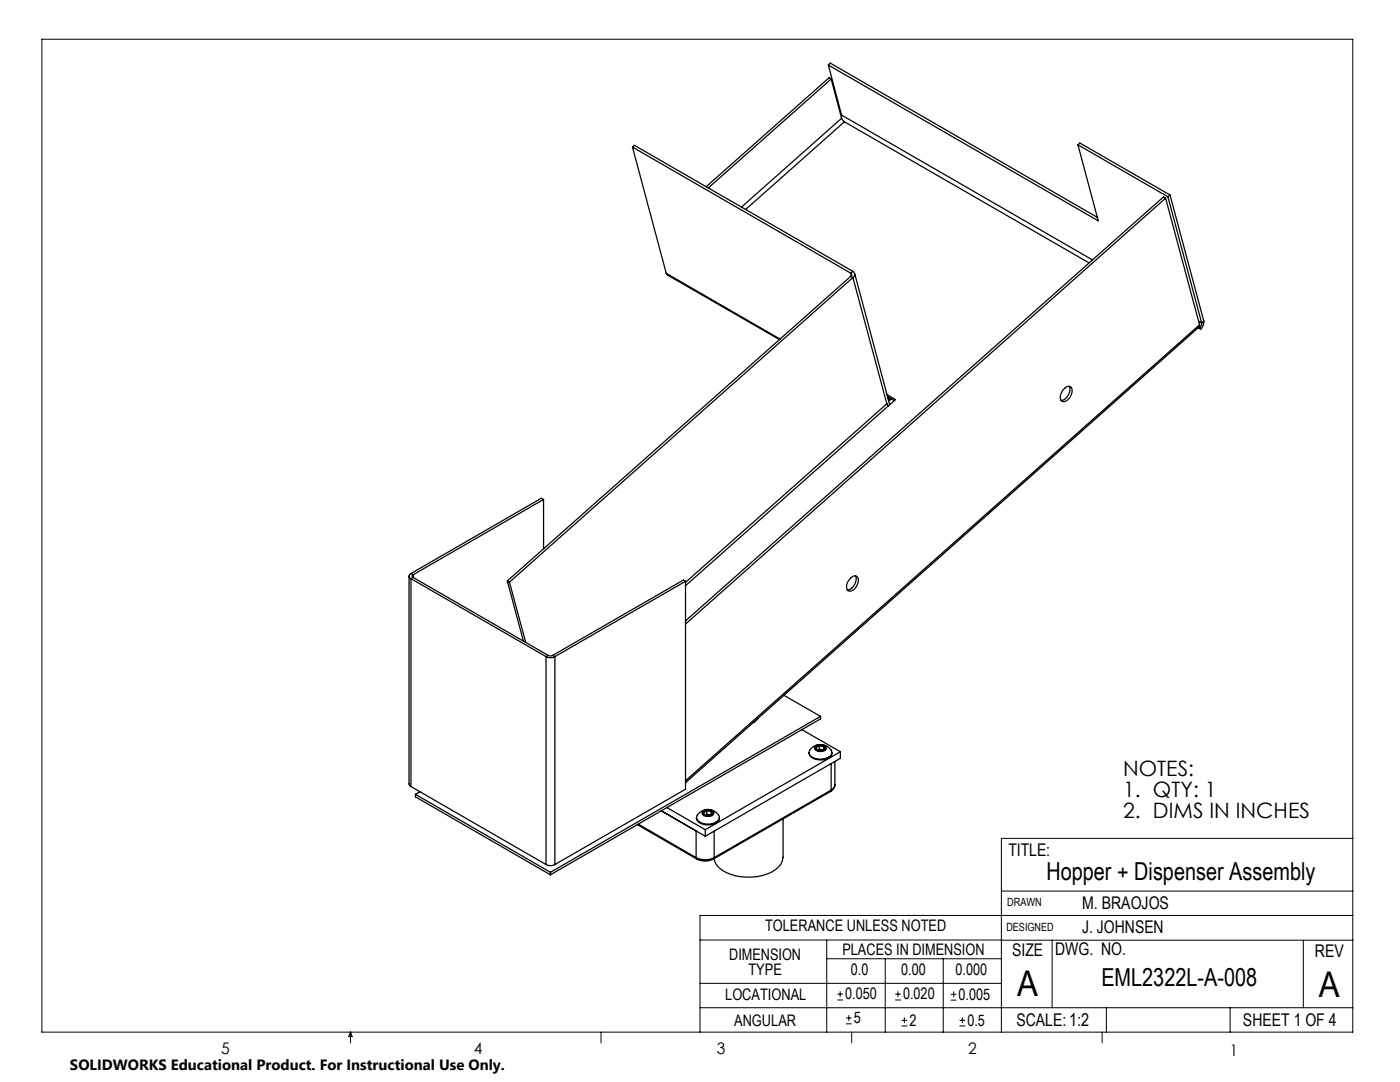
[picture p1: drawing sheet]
<svg xmlns="http://www.w3.org/2000/svg" width="279mm" height="216mm" viewBox="0 0 279 216" stroke-linecap="round" stroke-linejoin="round" font-family="sans-serif">
<g fill="none" stroke="#000" stroke-width=".2">
<path d="M8.4 7.8h261.6v198.2h-261.6zM199.8 177.8h70.2M270 167.3h-70.2v38.7M139.7 187.6h60.2M139.7 196.2h60.1M165 187.6v18.4M165 191.3h34.8M167.1 199.5h1.1M167.1 198.4h1.1M167.7 197.8v1.1M176.7 191.3v14.7M178.6 199.5h1.2"/>
<path d="M178.6 198.4h1.2M179.2 197.8v1.1M188.2 191.3v14.7M189.7 199.6h1.2M189.7 198.4h1.2M190.3 197.8v1.2M199.8 187.6h70.2M210 187.6v13.5M260.1 187.6v13.5M270 182.7h-130.3v23.3M70 206v2.1M70 206l.3 .8h-.7z"/>
<path d="M119.9 206v2.1M139.7 201.1h130.3M168.8 204.3h1.2M168.8 203.1h1.2M169.4 202.6v1.1M170 206v2.1M179.9 204.7h1.2M179.9 203.6h1.2M180.5 203v1.2M191.5 204.7h1.2M191.5 203.6h1.2M192.1 203v1.2"/>
<path d="M220 206v2.1M220.8 201.1v4.9M245.5 201.1v4.9"/>
</g>
<g fill="none" stroke="#000" stroke-width=".25">
<path d="M165.3 13l2.7 10M165.3 13l53.9 31.1-4.1-15.2M165.3 13l.4-.4 53.3 30.8M165.9 15.8l-24.5 21.7M165.9 15.8l2.1 7.8M165.9 15.8l-.4-.3-24.6 21.8M126.2 29.4l6.8 25.1M126.2 29.4l43.6 25.1M126.2 29.4l.4-.4 43.6 25.2M168 23l-.1 .4M168 23.6l.5 .7M168 23l50 28.9"/>
<path d="M168 23.6l-20 17.7M168.5 24.3l-19.7 17.5M168.5 24.3l48.8 28.2M215.1 28.9l18 10.4M215.1 28.9l.4-.4 18 10.4M232.6 39.5l-95.8 85M232.6 39.5l6.8 25.3M232.6 39.5l-.4-.2-95.4 84.6M233.1 39.3l6.7 25.2M233.5 38.9l-.4 .4M233.5 38.9l6.7 25.2M133 54.5l.2 .4 22.4 12.9"/>
<path d="M133 54.5l22.7 13.2M169.8 54.5a.37 .37 0 0 1 0 .6M169.8 55.1l-68.6 60.8M169.8 55.1l.4 .3M169.8 54.5l.1 .5M170.2 54.2a.71 .71 0 0 1 0 1.2M170.2 55.4l-68.5 60.8M170.2 55.4l6.8 25.2M170.2 54.2l-.4 .3M170.6 54.6l7 26.2M177 78.7l1.7 1-41.9 37.2M177.5 79.4l-.3 .1"/>
<path d="M177.5 79.4l.1 .4M177.5 79.4l-.4-.2 1.4 .7M177.6 79.8l-.3 .2M177.8 79.6l-.2 .2M212.5 77.5a.88 .88 0 0 1 1.3-.2 2.17 2.17 0 0 1-1.6 2.9 1.09 1.09 0 0 1-.4-1.8zM213.4 77.1a2.21 2.21 0 0 1-1.7 2.8M239.1 65.4l.5 .3M239.2 64.1l.6 .4M239.3 65.2l-102.5 91M239.4 65.2h-.1M239.4 65.2l.1 .1M239.4 64.8v.4"/>
<path d="M239.4 64.8l-102.6 91M239.5 65.3l.1 .4M239.8 64.5v.3l-.3 .5M240.2 64.1a2.01 2.01 0 0 1-.6 1.6M240.2 64.1l-.4 .4M108.5 99.7l-.4-.3-26.1 15M108.5 99.7l-26.1 15M108.5 99.7v9.8M177 80.6l.2 .4M177 80.6l-40.2 35.6M81.6 114.9v41.5l.4 .6M82 114.4a.53 .53 0 0 0-.4 .6 .53 .53 0 0 0 .4 .5"/>
<path d="M82 115.5l27 15.5M82 115.5v41.5M82 114.4l.4 .3M82.4 114.7a.27 .27 0 0 0-.2 .3 .27 .27 0 0 0 .2 .2M82.4 115.2l-.4 .3M82.4 115.2l27 15.6M82.4 114.7v.5M101.2 115.9l.5 .3M101.2 115.9l3.3 12M101.7 116.2l3.2 12M136.8 116l-.4-.3-26.1 15.1M136.8 116l-26.1 15"/>
<path d="M136.8 116v41.5l-26.1 15M169.8 115.3a.84 .84 0 0 1 1.4-.1 2.14 2.14 0 0 1-1.7 2.8 1.44 1.44 0 0 1 0-2.3zM170.7 114.9a2.21 2.21 0 0 1-1.6 2.8M109 131a1.94 1.94 0 0 0 1.7 0M109 131v41.5M109.4 130.8l.3 .1 .6-.1M109.4 130.8l-.4 .2M110.3 130.8l.4 .2M110.7 131v41.5M156.5 138.7l7.3 4.2M82 157l27 15.5M82.9 158.5l27 15.6"/>
<path d="M82.9 158.5v.5l27 15.6M83.8 158l-.9 .5M150.5 144.1l-.2 .1M150.5 144v.1M151.2 143.4l-.7 .7M160 145.6l7.7 4.4M161.5 150.2v.1a1.79 1.79 0 0 0 2.1 1.3 1.93 1.93 0 0 0 2.4-1.4M162 149.2a2.5 2.5 0 0 1 4 .9 1.24 1.24 0 0 1-1.1 1.2 3 3 0 0 1-3.3-.7l-.1-.7zM162.6 149a1.67 1.67 0 0 1 2.3 0l.1 .3a1.4 1.4 0 0 1-2.5 0zM162.8 149.1v.3l.3 .2M162.8 149.1l.3 .5M163.5 148.8l.9 .1"/>
<path d="M163.5 148.8l-.7 .3M163.5 149.5l-.3 .2M163.5 148.8v.7M163.8 142.9l-53.9 31.2M163.8 142.9v.5l-53.9 31.2M164.4 148.9l.2 .2v.3M164.4 148.9l.2 .5M164.4 148.9v.7l-.9-.1M164.6 149.4a1.24 1.24 0 0 1-1.5 .2M164.6 149.4l-.3 .3M165.7 157.9l-23.3 13.5M165.9 157.7l-.2 .2"/>
<path d="M165.9 157.7l-23.4 13.4M165.9 152.4v5.3M166.6 156.6a1.63 1.63 0 0 1-.9 1.3M166.6 156.6a1.24 1.24 0 0 1-.7 1.1M166.6 151.9v4.7M167.7 150l-26.9 15.6M167.7 150v1.3l-26.9 15.6M109 172.5a1.94 1.94 0 0 0 1.7 0M109.9 174.1v.5M127.2 164.5l11.9 6.9M127.4 164.4l11.5 6.7M132 161.8l8.8 5.1"/>
<path d="M133.1 161.1l7.7 4.5M138.9 171.1a4 4 0 0 0 3.6 0M138.9 171.1l.2 .3M138.9 165.8v5.3M139 163.1a1.09 1.09 0 0 0 .9 1.2 3 3 0 0 0 3.6-.8l.1-.4M139.1 171.4a3.7 3.7 0 0 0 3.3 0M139.6 162.2a2.5 2.5 0 0 1 4 .8 1.38 1.38 0 0 1-1.2 1.3 3.1 3.1 0 0 1-3.3-.7 1.1 1.1 0 0 1 .5-1.4zM140.2 162a1.67 1.67 0 0 1 2.2 0l.1 .2a1.41 1.41 0 0 1-2.4 0zM140.4 162.1v.2l.3 .3M140.4 162.1l.3 .5M140.8 165.6v1.3M141 161.7l.9 .2"/>
<path d="M141 161.7l-.6 .4M141 162.5l-.3 .1M141 161.7v.8M141.9 161.9l.3 .3v.2M141.9 161.9l.3 .5M141.9 161.9v.7l-.9-.1M142.2 162.4a1.24 1.24 0 0 1-1.5 .2M142.2 162.4l-.3 .3M142.5 171.1l-.1 .3M142.5 165.8v5.3M156.3 163.4v7.7a3.6 3.6 0 0 1-2.2 2.9 10.9 10.9 0 0 1-10-.4 3.5 3.5 0 0 1-1.6-2.3"/>
</g>
<g font-size="7.1">
<text x="203" y="198.7">A</text>
<text x="263.2" y="198.9">A</text>
</g>
<g font-size="4.9">
<text x="208.8" y="175.7">Hopper + Dispenser Assembly</text>
<text x="219.8" y="196.7">EML2322L-A-008</text>
</g>
<g font-size="4.2">
<text x="224.2" y="154.8">NOTES:</text>
<text x="224.2" y="158.9">1. QTY: 1</text>
<text x="224.2" y="163.1">2. DIMS IN INCHES</text>
</g>
<g font-size="3.5">
<text x="201.2" y="170.7">TITLE:</text>
<text x="216" y="181.4">M. BRAOJOS</text>
<text x="202" y="190.7">SIZE</text>
<text x="210.6" y="190.6">DWG. NO.</text>
<text x="216" y="186.2">J. JOHNSEN</text>
<text x="262.4" y="190.9">REV</text>
<text x="202.9" y="204.6">SCALE:1:2</text>
<text x="248.1" y="204.6">SHEET 1 OF 4</text>
</g>
<g font-size="3.2">
<text x="152.7" y="185.7">TOLERANCE UNLESS NOTED</text>
<text x="145.5" y="191.5">DIMENSION</text>
<text x="168.1" y="190.5">PLACES IN DIMENSION</text>
<text x="149.4" y="194.6">TYPE</text>
<text x="169.8" y="194.6">0.0</text>
<text x="179.8" y="194.6">0.00</text>
<text x="190.7" y="194.6">0.000</text>
<text x="144.7" y="199.6">LOCATIONAL</text>
<text x="168.7" y="199.4">0.050</text>
<text x="180.2" y="199.4">0.020</text>
<text x="191.3" y="199.5">0.005</text>
<text x="146.5" y="204.6">ANGULAR</text>
<text x="170.4" y="204.2">5</text>
<text x="181.5" y="204.6">2</text>
<text x="193.1" y="204.6">0.5</text>
<text x="44.2" y="210.4">5</text>
<text x="94.6" y="210.3">4</text>
<text x="143.1" y="210.4">3</text>
<text x="193.2" y="210.3">2</text>
<text x="245.4" y="210.6">1</text>
</g>
<text font-size="3" x="14" y="213.5">SOLIDWORKS Educational Product. For Instructional Use Only.</text>
<g font-size="2.3">
<text x="200.8" y="185.7">DESIGNED</text>
<text x="201" y="180.9">DRAWN</text>
</g>
</svg>
